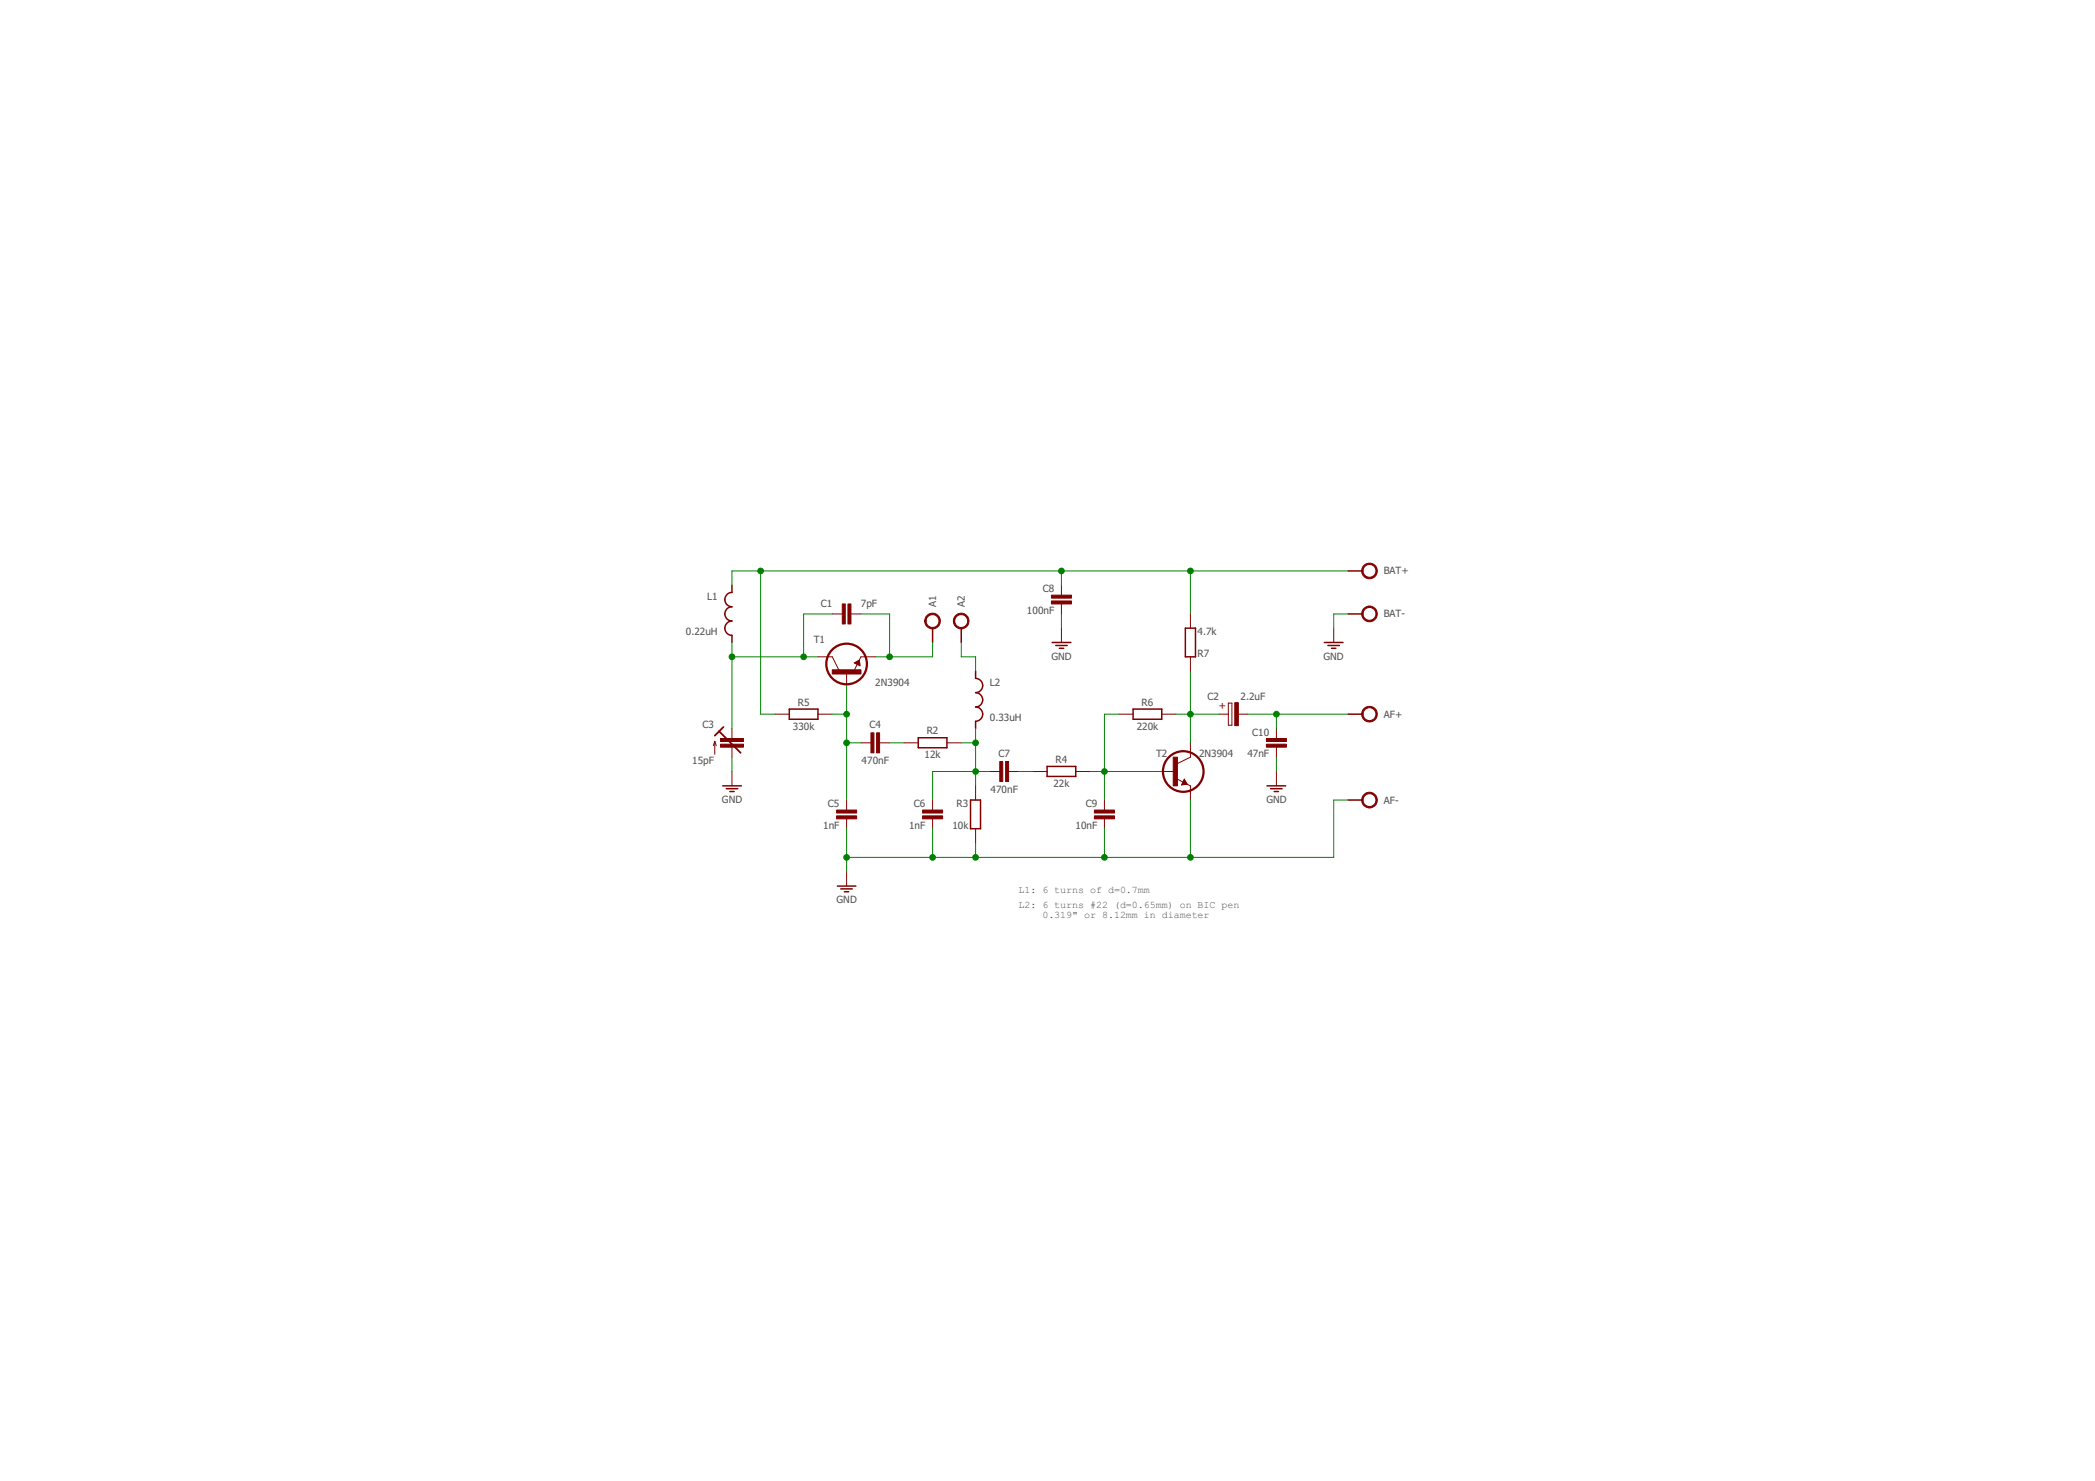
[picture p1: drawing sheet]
<svg xmlns="http://www.w3.org/2000/svg" width="297mm" height="210mm" viewBox="0 0 297 210" stroke-linecap="round" stroke-linejoin="round" font-family="sans-serif">
<g fill="none" stroke="#800000" stroke-width=".14">
<path d="M116 93.1h2l1 2M118 87h1.4M120 95.1v2.1M120.6 87h1.5M121.1 94l.7-.4 .1 .8zM121.8 93.6l-.6 1.3M124.1 93.1h-2l-.3 .5M150.5 83v1.4M150.5 85.6v1.4M150.5 89v2.1M168.8 87v2M168.8 93.1v2"/>
<path d="M174.2 99.7h.5v3.1h-.5zM189.1 89v2.1M101.3 105.1v1.8M101.3 105.1l-.2 .6M101.3 105.1l.3 .6M103.8 103.3v1.4M103.8 105.9v1.4M103.8 109.3v2.1M109.9 101.2h2M116 101.2h2M120 113.4v1.4M120 116v1.5"/>
<path d="M122.1 105.3h1.4M124.7 105.3h1.4M128.2 105.3h2M132.2 113.4v1.4M132.2 116v1.5M134.3 105.3h2M138.3 111.4v2M138.3 117.5v2M140.3 109.3h1.5M143 109.3h1.4M146.4 109.3h2.1M152.5 109.3h2.1"/>
<path d="M156.6 113.4v1.4M156.6 116v1.5M158.6 101.2h2.1M164.7 109.3h2.1M164.7 101.2h2.1M167 110.5l1.3 .6M167.9 110.4l.4 .7-.8 .2zM168.3 111.1l.5 .3v2M168.8 105.3v2l-2 1M172.8 101.2h1.4M175.5 101.2h1.4M181 103.3v1.4"/>
<path d="M181 105.9v1.4M181 109.3v2.1M120 123.5v2.1"/>
</g>
<g fill="#800000" stroke="#800000" stroke-width=".14">
<path d="M119.4 85.6h.4v2.8h-.4z"/>
<path d="M120.2 85.6h.4v2.8h-.4z"/>
<path d="M102.2 105.5h3.2v.4h-3.2z"/>
<path d="M102.2 104.7h3.2v.4h-3.2z"/>
<path d="M123.5 103.9h.4v2.8h-.4z"/>
<path d="M124.3 103.9h.4v2.8h-.4z"/>
<path d="M118.6 115.6h2.9v.5h-2.9z"/>
<path d="M118.6 114.8h2.9v.4h-2.9z"/>
<path d="M130.8 115.6h2.8v.5h-2.8z"/>
<path d="M130.8 114.8h2.8v.4h-2.8z"/>
<path d="M141.8 107.9h.4v2.9h-.4z"/>
<path d="M142.6 107.9h.4v2.9h-.4z"/>
<path d="M149.1 85.2h2.8v.4h-2.8z"/>
<path d="M149.1 84.3h2.8v.5h-2.8z"/>
<path d="M155.2 115.6h2.8v.5h-2.8z"/>
<path d="M155.2 114.8h2.8v.4h-2.8z"/>
<path d="M175.1 99.6h.5v3.2h-.5z"/>
<path d="M179.6 105.5h2.8v.4h-2.8z"/>
<path d="M179.6 104.7h2.8v.4h-2.8z"/>
<path d="M118 94.9h4.1v.6h-4.1z"/>
<path d="M166.3 107.3h.6v4.1h-.6z"/>
</g>
<g fill="none" stroke="#800000" stroke-width=".21">
<path d="M103.8 83v1a1.02 1.02 0 0 0-1 1 1.02 1.02 0 0 0 1 1 1.01 1.01 0 0 0-1 1 1.01 1.01 0 0 0 1 1 1.02 1.02 0 0 0-1 1 1.02 1.02 0 0 0 1 1v1.1M121.3 94l.4 .2v-.3l-.2 .1M132.2 89v2.1M136.3 89v2.1M138.3 95.1v1a1.02 1.02 0 0 1 1 1.1 1.02 1.02 0 0 1-1 1 1.02 1.02 0 0 1 1 1 1.02 1.02 0 0 1-1 1 1.02 1.02 0 0 1 1 1 1.02 1.02 0 0 1-1 1v1.1M149.2 91.1h2.6M149.7 91.5h1.6M150.2 91.9h.6M168.1 89h1.4v4.1h-1.4zM187.8 91.1h2.6M188.3 91.5h1.6M188.8 91.9h.6"/>
<path d="M191.1 87h2M191.1 80.9h2M102.5 111.4h2.6M103 111.8h1.6M103.5 112.2h.6M111.9 100.5h4.1v1.4h-4.1zM130.2 104.6h4.1v1.4h-4.1zM137.6 113.4h1.4v4.1h-1.4zM148.5 108.6h4v1.4h-4zM160.7 100.5h4v1.4h-4zM167.9 110.6l-.2 .4h.3l-.1-.2M179.6 111.4h2.7"/>
<path d="M180.1 111.8h1.7M180.7 112.2h.6M191.1 113.4h2M191.1 101.2h2M118.7 125.6h2.6M119.2 126h1.6M119.7 126.4h.6"/>
</g>
<path d="M121.3 94l.5-.3v.5M102 103.7l3 3M102.6 103l-1.3 1.3M167.9 110.6l.3 .5h-.5" fill="none" stroke="#800000" stroke-width=".25"/>
<g fill="none" stroke="#800000" stroke-width=".32">
<circle cx="120" cy="94.1" r="2.88"/>
<circle cx="167.8" cy="109.3" r="2.88"/>
</g>
<g fill="#800000" stroke="#800000" stroke-width=".14">
<path d="M193.4 100.4a1.11 1.11 0 0 1 1.8 .3 1.11 1.11 0 0 1-.8 1.6 1.11 1.11 0 0 1-1.3-1.1h.2a.91 .91 0 0 1 1.2-.8 .91 .91 0 0 1 .3 1.5 .91 .91 0 0 1-1.5-.4v-.3h-.2v-.3z" fill-rule="evenodd"/>
<path d="M193.4 112.6a1.11 1.11 0 0 1 1.8 .3 1.11 1.11 0 0 1-.8 1.6 1.11 1.11 0 0 1-1.3-1.1h.2a.92 .92 0 0 1 1.2-.8 .92 .92 0 0 1 .3 1.5 .92 .92 0 0 1-1.5-.4v-.3h-.2l.1-.6z" fill-rule="evenodd"/>
<path d="M193.4 86.2a1.11 1.11 0 0 1 1.8 .3 1.11 1.11 0 0 1-.8 1.6 1.11 1.11 0 0 1-1.3-1.1h.2a.92 .92 0 0 1 1.2-.8 .92 .92 0 0 1 .3 1.5 .92 .92 0 0 1-1.5-.4v-.3h-.2v-.3z" fill-rule="evenodd"/>
<path d="M193.4 80.1a1.11 1.11 0 0 1 1.8 .3 1.11 1.11 0 0 1-.8 1.6 1.11 1.11 0 0 1-1.3-1.1h.2a.91 .91 0 0 1 1.2-.8 .91 .91 0 0 1 .3 1.5 .91 .91 0 0 1-1.5-.4v-.3h-.2v-.3z" fill-rule="evenodd"/>
<path d="M131.5 87.2a1.11 1.11 0 0 1 1.7 .3 1.11 1.11 0 0 1-.7 1.6 1.11 1.11 0 0 1-1.4-1.1h.2a.92 .92 0 0 1 1.3-.8 .92 .92 0 0 1 .2 1.5 .92 .92 0 0 1-1.5-.4v-.3h-.2l.2-.6z" fill-rule="evenodd"/>
<path d="M135.6 87.2a1.11 1.11 0 0 1 1.7 .3 1.11 1.11 0 0 1-.8 1.6 1.11 1.11 0 0 1-1.3-1.1h.2a.92 .92 0 0 1 1.3-.8 .92 .92 0 0 1 .2 1.5 .92 .92 0 0 1-1.5-.4v-.3h-.2l.1-.6z" fill-rule="evenodd"/>
</g>
<g fill="none" stroke="#008000" stroke-width=".14">
<path d="M103.8 91.1v12.2M103.8 93.1h12.2M107.8 80.9v20.3h2.1M118 87h-4.1v6.1M120 97.2v16.2M122.1 87h4v6.1M132.2 91.1v2h-8.1M136.3 91.1v2h2v2M150.5 80.9v2.1M150.5 87v2M168.8 80.9v6.1M168.8 95.1v10.2"/>
<path d="M191.1 80.9h-87.3v2.1M191.1 87h-2v2M103.8 107.3v2M118 101.2h2M120 117.5v6M120 105.3h2.1M126.1 105.3h2.1M132.2 117.5v4M136.3 105.3h2M138.3 103.3v8.1M138.3 119.5v2M140.3 109.3h-8.1v4.1"/>
<path d="M144.4 109.3h2M154.6 109.3h10.1M156.6 117.5v4M158.6 101.2h-2v12.2M166.8 101.2h6M168.8 113.4v8.1M176.9 101.2h14.2M181 101.2v2.1M181 107.3v2M191.1 113.4h-2v8.1h-69.1"/>
</g>
<g fill="#008000" stroke="#008000" stroke-width=".14">
<circle cx="113.9" cy="93.1" r=".4"/>
<circle cx="103.8" cy="93.1" r=".4"/>
<circle cx="126.1" cy="93.1" r=".4"/>
<circle cx="150.5" cy="80.9" r=".4"/>
<circle cx="107.8" cy="80.9" r=".4"/>
<circle cx="168.8" cy="80.9" r=".4"/>
<circle cx="120" cy="105.3" r=".4"/>
<circle cx="120" cy="101.2" r=".4"/>
<circle cx="138.3" cy="109.3" r=".4"/>
<circle cx="138.3" cy="105.3" r=".4"/>
<circle cx="168.8" cy="101.2" r=".4"/>
<circle cx="156.6" cy="109.3" r=".4"/>
<circle cx="181" cy="101.2" r=".4"/>
<circle cx="120" cy="121.5" r=".4"/>
<circle cx="132.2" cy="121.5" r=".4"/>
<circle cx="138.3" cy="121.5" r=".4"/>
<circle cx="156.6" cy="121.5" r=".4"/>
<circle cx="168.8" cy="121.5" r=".4"/>
</g>
<g font-size="1.4" fill="#505050">
<text x="147.9" y="84">C8</text>
<text x="196.2" y="81.4">BAT+</text>
<text x="100.3" y="85">L1</text>
<text x="116.4" y="86">C1</text>
<text x="122.1" y="86">7pF</text>
<text x="132.7" y="86" transform="rotate(-90 132.7 86)">A1</text>
<text x="136.8" y="86" transform="rotate(-90 136.8 86)">A2</text>
<text x="145.6" y="87">100nF</text>
<text x="196.2" y="87.5">BAT-</text>
<text x="97.2" y="90.1">0.22uH</text>
<text x="115.4" y="91.1">T1</text>
<text x="149.1" y="93.5">GND</text>
<text x="169.8" y="90.1">4.7k</text>
<text x="169.8" y="93.1">R7</text>
<text x="187.7" y="93.5">GND</text>
<text x="113.1" y="100">R5</text>
<text x="124.1" y="97.2">2N3904</text>
<text x="140.3" y="97.2">L2</text>
<text x="161.9" y="100">R6</text>
<text x="171.2" y="99.2">C2</text>
<text x="175.9" y="99.2">2.2uF</text>
<text x="196.2" y="101.7">AF+</text>
<text x="99.6" y="103.2">C3</text>
<text x="112.4" y="103.4">330k</text>
<text x="123.3" y="103.2">C4</text>
<text x="131.1" y="107.5">12k</text>
<text x="131.4" y="104.1">R2</text>
<text x="140.3" y="102.2">0.33uH</text>
<text x="141.6" y="107.3">C7</text>
<text x="161.2" y="103.4">220k</text>
<text x="163.9" y="107.3">T2</text>
<text x="170" y="107.3">2N3904</text>
<text x="176.9" y="107.3">47nF</text>
<text x="177.5" y="104.3">C10</text>
<text x="98.2" y="108.3">15pF</text>
<text x="102.4" y="113.8">GND</text>
<text x="122.2" y="108.3">470nF</text>
<text x="140.5" y="112.4">470nF</text>
<text x="149.4" y="111.6">22k</text>
<text x="149.7" y="108.1">R4</text>
<text x="179.6" y="113.8">GND</text>
<text x="196.2" y="113.9">AF-</text>
<text x="116.7" y="117.5">1nF</text>
<text x="117.4" y="114.4">C5</text>
<text x="128.9" y="117.5">1nF</text>
<text x="129.6" y="114.4">C6</text>
<text x="135" y="117.5">10k</text>
<text x="135.6" y="114.4">R3</text>
<text x="152.5" y="117.5">10nF</text>
<text x="153.9" y="114.4">C9</text>
<text x="118.6" y="128">GND</text>
<text x="144.4" y="126.6">L1: 6 turns of d=0.7mm</text>
<text x="144.4" y="128.6">L2: 6 turns #22 (d=0.65mm) on BIC pen</text>
<text x="147.8" y="130.2">0.319&quot; or 8.12mm in diameter</text>
</g>
<text font-size="1.4" fill="#800000" x="172.8" y="100.5">+</text>
</svg>
